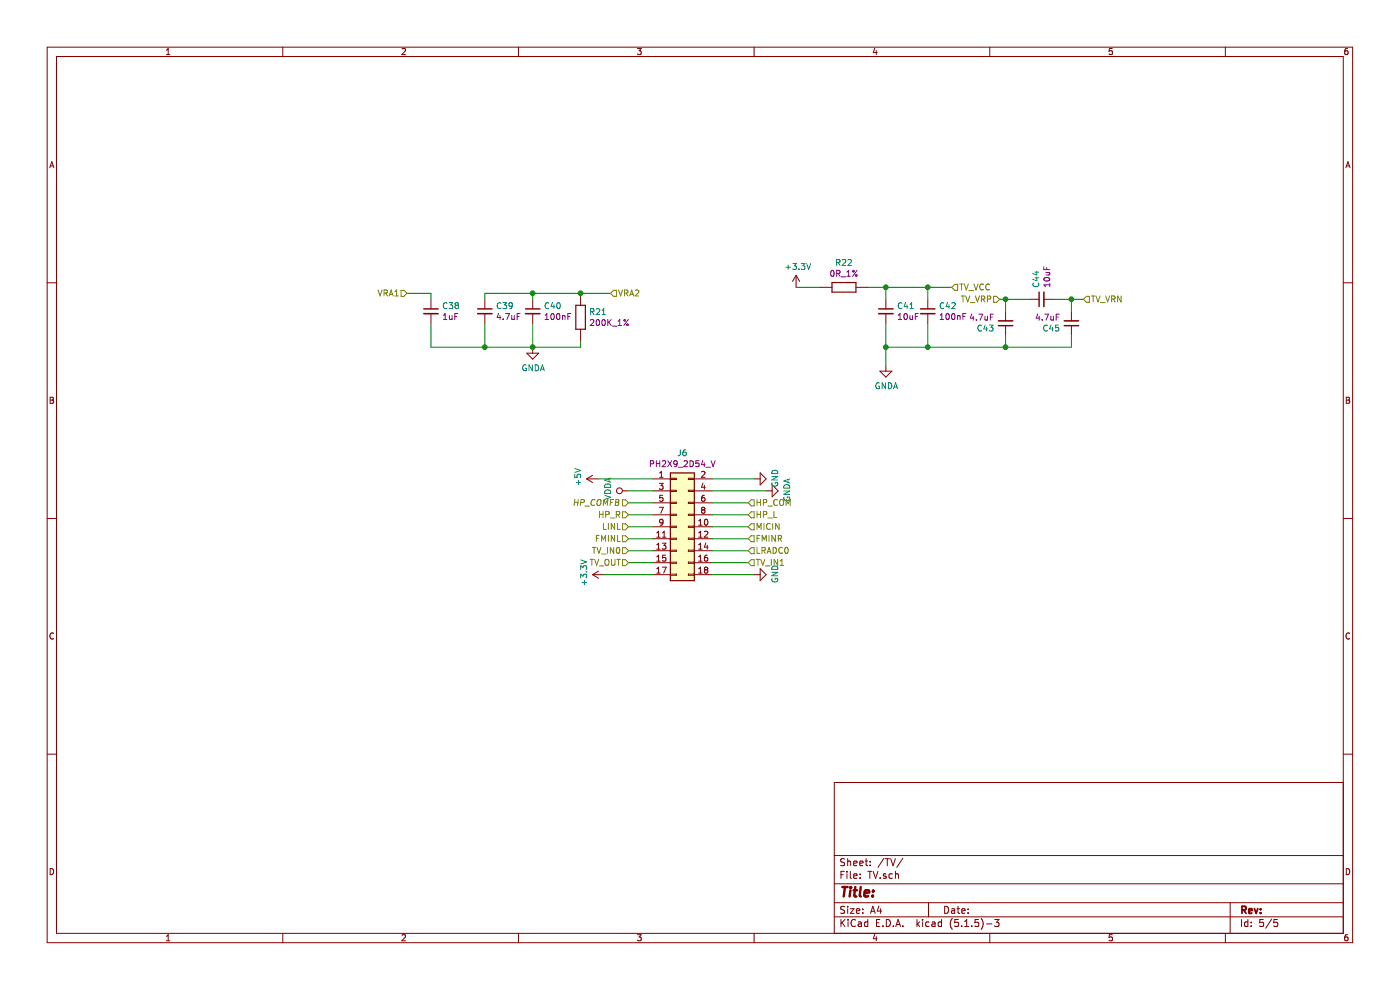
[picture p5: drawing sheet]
EESchema Schematic File Version 4
EELAYER 30 0
EELAYER END
$Descr A4 11693 8268
encoding utf-8
Sheet 5 5
Title ""
Date ""
Rev ""
Comp ""
Comment1 ""
Comment2 ""
Comment3 ""
Comment4 ""
$EndDescr
$Comp
L 0WJQ:03.4003_C0603_4.7uF C?
U 1 1
P 8400 2700
AR Path="/5E3A4A8E/5E6BBBD7" Ref="C?"  Part="1" 
AR Path="/5E5BEA7B/5E6BBBD7" Ref="C43"  Part="1" 
AR Path="/5E6BBBD7" Ref="C43"  Part="1" 
F 0 "C43" H 8492 2746 50  0000 L CNN
F 1 "03.4003_C0603_4.7uF" H 8410 2520 50  0001 L CNN
F 2 "0WJQ:C_0603_WJQ" H 7800 2650 50  0001 C CNN
F 3 "~" H 8400 2700 50  0001 C CNN
F 4 "贴片瓷片电容" H 8400 2600 50  0001 C CNN "分类"
F 5 "03.4003" H 8400 2600 50  0001 C CNN "编码"
F 6 "4.7uF,16V,K,0603,X5R" H 8400 2600 50  0001 C CNN "规格"
F 7 "4.7uF" H 8492 2655 50  0000 L CNN "参数"
	1    8400 2700
	-1   0    0    1   
$EndComp
Wire Wire Line
	8950 2600 8950 2500
Wire Wire Line
	8950 2500 8800 2500
Wire Wire Line
	8400 2600 8400 2500
Wire Wire Line
	8400 2500 8600 2500
Wire Wire Line
	8950 2800 8950 2900
Wire Wire Line
	8950 2900 8400 2900
Wire Wire Line
	8400 2900 8400 2800
$Comp
L 0WJQ:03.4004_C0603_10uF C?
U 1 1
P 7400 2600
AR Path="/5E3A4AC6/5E6BBBF2" Ref="C?"  Part="1" 
AR Path="/5E3A4A8E/5E6BBBF2" Ref="C?"  Part="1" 
AR Path="/5E5BEA7B/5E6BBBF2" Ref="C41"  Part="1" 
AR Path="/5E6BBBF2" Ref="C41"  Part="1" 
F 0 "C41" H 7492 2646 50  0000 L CNN
F 1 "03.4004_C0603_10uF" H 7410 2520 50  0001 L CNN
F 2 "0WJQ:C_0603_WJQ" H 6800 2550 50  0001 C CNN
F 3 "~" H 7400 2600 50  0001 C CNN
F 4 "贴片瓷片电容" H 7400 2600 50  0001 C CNN "分类"
F 5 "03.4004" H 7400 2600 50  0001 C CNN "编码"
F 6 "10uF,16V,K,0603,X5R" H 7400 2600 50  0001 C CNN "规格"
F 7 "10uF" H 7492 2555 50  0000 L CNN "参数"
	1    7400 2600
	1    0    0    -1  
$EndComp
$Comp
L 0WJQ:03.0009_C0402_100nF C?
U 1 1
P 7750 2600
AR Path="/5E3A4AC6/5E6BBBFC" Ref="C?"  Part="1" 
AR Path="/5E3A4A8E/5E6BBBFC" Ref="C?"  Part="1" 
AR Path="/5E5BEA7B/5E6BBBFC" Ref="C42"  Part="1" 
F 0 "C42" H 7842 2646 50  0000 L CNN
F 1 "03.0009_C0402_100nF" H 7760 2420 50  0001 L CNN
F 2 "0WJQ:C_0402_WJQ" H 7800 2550 50  0001 C CNN
F 3 "~" H 7750 2600 50  0001 C CNN
F 4 "贴片瓷片电容" H 7750 2600 50  0001 C CNN "分类"
F 5 "03.0009" H 7750 2500 50  0001 C CNN "编码"
F 6 "100nF,16V,K,0402,X7R" H 7750 2500 50  0001 C CNN "规格"
F 7 "100nF" H 7842 2555 50  0000 L CNN "参数"
	1    7750 2600
	1    0    0    -1  
$EndComp
Wire Wire Line
	7400 3050 7400 2900
Wire Wire Line
	7400 2900 7750 2900
Connection ~ 8400 2900
Wire Wire Line
	7400 2700 7400 2900
Connection ~ 7400 2900
Wire Wire Line
	7750 2700 7750 2900
Connection ~ 7750 2900
Wire Wire Line
	7750 2900 8400 2900
Wire Wire Line
	7400 2500 7400 2400
Wire Wire Line
	7400 2400 7750 2400
Wire Wire Line
	7750 2400 7750 2500
$Comp
L power:+3.3V #PWR?
U 1 1
P 6650 2400
AR Path="/5E3A4A8E/5E6BBC11" Ref="#PWR?"  Part="1" 
AR Path="/5E5BEA7B/5E6BBC11" Ref="#PWR078"  Part="1" 
F 0 "#PWR078" H 6650 2250 50  0001 C CNN
F 1 "+3.3V" H 6665 2573 50  0000 C CNN
F 2 "" H 6650 2400 50  0001 C CNN
F 3 "" H 6650 2400 50  0001 C CNN
	1    6650 2400
	1    0    0    -1  
$EndComp
Wire Wire Line
	7750 2400 7950 2400
Connection ~ 7750 2400
$Comp
L 0WJQ:02.0001_R0402_0R_1% R?
U 1 1
P 7050 2400
AR Path="/5E3A4A8E/5E6BBC1D" Ref="R?"  Part="1" 
AR Path="/5E5BEA7B/5E6BBC1D" Ref="R22"  Part="1" 
F 0 "R22" H 7050 2607 50  0000 C CNN
F 1 "02.0001_R0402_0R_1%" H 6900 2640 50  0001 L BNN
F 2 "0WJQ:R_0402_WJQ" H 6850 2160 50  0001 L BNN
F 3 "" H 6850 2260 50  0001 L BNN
F 4 "贴片电阻" H 7050 2400 50  0001 C CNN "分类"
F 5 "02.0001" H 6850 1760 50  0001 L BNN "编码"
F 6 "贴片电阻, 0R±1%, 0402" H 7000 2590 50  0001 L BNN "规格"
F 7 "0R_1%" H 7050 2516 50  0000 C CNN "参数"
	1    7050 2400
	1    0    0    -1  
$EndComp
Wire Wire Line
	7250 2400 7400 2400
Connection ~ 7400 2400
Wire Wire Line
	6650 2400 6850 2400
Text HLabel 6250 4300 2    50   Input ~ 0
HP_L
Text HLabel 6250 4200 2    50   Input ~ 0
HP_COM
Text HLabel 5250 4300 0    50   Input ~ 0
HP_R
Text HLabel 6250 4400 2    50   Input ~ 0
MICIN
Text HLabel 5250 4400 0    50   Input ~ 0
LINL
Text HLabel 6250 4500 2    50   Input ~ 0
FMINR
Text HLabel 5250 4500 0    50   Input ~ 0
FMINL
Text HLabel 5100 2450 2    50   Input ~ 0
VRA2
Text HLabel 3400 2450 0    50   Input ~ 0
VRA1
Text HLabel 6250 4600 2    50   Input ~ 0
LRADC0
Text HLabel 5250 4600 0    50   Input ~ 0
TV_IN0
Text HLabel 6250 4700 2    50   Input ~ 0
TV_IN1
Text HLabel 8350 2500 0    50   Input ~ 0
TV_VRP
Text HLabel 9050 2500 2    50   Input ~ 0
TV_VRN
Text HLabel 7950 2400 2    50   Input ~ 0
TV_VCC
Text HLabel 5250 4700 0    50   Input ~ 0
TV_OUT
$Comp
L power:+5V #PWR075
U 1 1
P 5000 4000
F 0 "#PWR075" H 5000 3850 50  0001 C CNN
F 1 "+5V" H 5015 4173 50  0000 C CNN
F 2 "" H 5000 4000 50  0001 C CNN
F 3 "" H 5000 4000 50  0001 C CNN
	1    5000 4000
	0    -1   -1   0   
$EndComp
$Comp
L power:VDDA #PWR074
U 1 1
P 5250 4100
F 0 "#PWR074" H 5250 3950 50  0001 C CNN
F 1 "VDDA" H 5267 4273 50  0000 C CNN
F 2 "" H 5250 4100 50  0001 C CNN
F 3 "" H 5250 4100 50  0001 C CNN
	1    5250 4100
	0    -1   -1   0   
$EndComp
$Comp
L power:GND #PWR076
U 1 1
P 6300 4000
F 0 "#PWR076" H 6300 3750 50  0001 C CNN
F 1 "GND" H 6305 3827 50  0000 C CNN
F 2 "" H 6300 4000 50  0001 C CNN
F 3 "" H 6300 4000 50  0001 C CNN
	1    6300 4000
	0    -1   -1   0   
$EndComp
Connection ~ 8950 2500
Wire Wire Line
	8950 2500 9050 2500
Wire Wire Line
	8350 2500 8400 2500
Connection ~ 8400 2500
$Comp
L power:GND #PWR077
U 1 1
P 6300 4800
F 0 "#PWR077" H 6300 4550 50  0001 C CNN
F 1 "GND" H 6305 4627 50  0000 C CNN
F 2 "" H 6300 4800 50  0001 C CNN
F 3 "" H 6300 4800 50  0001 C CNN
	1    6300 4800
	0    -1   -1   0   
$EndComp
$Comp
L power:+3.3V #PWR?
U 1 1
P 5050 4800
AR Path="/5E3A4A8E/5EACDDE3" Ref="#PWR?"  Part="1" 
AR Path="/5E5BEA7B/5EACDDE3" Ref="#PWR073"  Part="1" 
F 0 "#PWR073" H 5050 4650 50  0001 C CNN
F 1 "+3.3V" H 5065 4973 50  0000 C CNN
F 2 "" H 5050 4800 50  0001 C CNN
F 3 "" H 5050 4800 50  0001 C CNN
	1    5050 4800
	0    -1   -1   0   
$EndComp
Text HLabel 5250 4200 0    50   Input Italic 0
HP_COMFB
$Comp
L 0WJQ:03.0001_C0402_1uF C38
U 1 1
P 3600 2600
F 0 "C38" H 3692 2646 50  0000 L CNN
F 1 "03.0001_C0402_1uF" H 3660 2270 50  0001 L CNN
F 2 "0WJQ:C_0402_WJQ" H 3600 2200 50  0001 C CNN
F 3 "~" H 3600 2600 50  0001 C CNN
F 4 "贴片瓷片电容" H 3700 2100 50  0001 C CNN "分类"
F 5 "03.0001" H 3700 2100 50  0001 C CNN "编码"
F 6 "1uF,10V,K,X5R" H 3650 2350 50  0001 C CNN "规格"
F 7 "1uF" H 3692 2555 50  0000 L CNN "参数"
	1    3600 2600
	1    0    0    -1  
$EndComp
$Comp
L 0WJQ:03.4003_C0603_4.7uF C39
U 1 1
P 4050 2600
AR Path="/5EC51247" Ref="C39"  Part="1" 
AR Path="/5E5BEA7B/5EC51247" Ref="C39"  Part="1" 
F 0 "C39" H 4142 2646 50  0000 L CNN
F 1 "03.4003_C0603_4.7uF" H 4060 2420 50  0001 L CNN
F 2 "0WJQ:C_0603_WJQ" H 3450 2550 50  0001 C CNN
F 3 "~" H 4050 2600 50  0001 C CNN
F 4 "贴片瓷片电容" H 4050 2500 50  0001 C CNN "分类"
F 5 "03.4003" H 4050 2500 50  0001 C CNN "编码"
F 6 "4.7uF,16V,K,0603,X5R" H 4050 2500 50  0001 C CNN "规格"
F 7 "4.7uF" H 4142 2555 50  0000 L CNN "参数"
	1    4050 2600
	1    0    0    -1  
$EndComp
$Comp
L 0WJQ:03.0009_C0402_100nF C40
U 1 1
P 4450 2600
F 0 "C40" H 4542 2646 50  0000 L CNN
F 1 "03.0009_C0402_100nF" H 4460 2420 50  0001 L CNN
F 2 "0WJQ:C_0402_WJQ" H 4500 2550 50  0001 C CNN
F 3 "~" H 4450 2600 50  0001 C CNN
F 4 "贴片瓷片电容" H 4450 2600 50  0001 C CNN "分类"
F 5 "03.0009" H 4450 2500 50  0001 C CNN "编码"
F 6 "100nF,16V,K,0402,X7R" H 4450 2500 50  0001 C CNN "规格"
F 7 "100nF" H 4542 2555 50  0000 L CNN "参数"
	1    4450 2600
	1    0    0    -1  
$EndComp
$Comp
L 0WJQ:02.0027_R0402_200K_1% R21
U 1 1
P 4850 2650
F 0 "R21" V 4804 2720 50  0000 L CNN
F 1 "02.0027_R0402_200K_1%" H 4700 2840 50  0001 L BNN
F 2 "0WJQ:R_0402_WJQ" H 4650 2410 50  0001 L BNN
F 3 "" H 4650 2510 50  0001 L BNN
F 4 "贴片电阻" H 4850 2650 50  0001 C CNN "分类"
F 5 "02.0027" H 4650 2010 50  0001 L BNN "编码"
F 6 "贴片电阻, 200K±1%, 0402" H 4800 2740 50  0001 L BNN "规格"
F 7 "200K_1%" V 4895 2720 50  0000 L CNN "参数"
	1    4850 2650
	0    1    1    0   
$EndComp
Wire Wire Line
	3400 2450 3600 2450
Wire Wire Line
	3600 2450 3600 2500
Wire Wire Line
	4050 2500 4050 2450
Wire Wire Line
	4050 2450 4450 2450
Connection ~ 4850 2450
Wire Wire Line
	4850 2450 5100 2450
Wire Wire Line
	4450 2500 4450 2450
Connection ~ 4450 2450
Wire Wire Line
	4450 2450 4850 2450
Wire Wire Line
	3600 2700 3600 2900
Wire Wire Line
	3600 2900 4050 2900
Wire Wire Line
	4850 2900 4850 2850
Wire Wire Line
	4450 2700 4450 2900
Connection ~ 4450 2900
Wire Wire Line
	4450 2900 4850 2900
Wire Wire Line
	4050 2700 4050 2900
Connection ~ 4050 2900
Wire Wire Line
	4050 2900 4450 2900
$Comp
L power:GNDA #PWR?
U 1 1
P 7400 3050
AR Path="/5E3A4A8E/5E6C97D6" Ref="#PWR?"  Part="1" 
AR Path="/5E5BEA7B/5E6C97D6" Ref="#PWR080"  Part="1" 
F 0 "#PWR080" H 7400 2800 50  0001 C CNN
F 1 "GNDA" H 7405 2877 50  0000 C CNN
F 2 "" H 7400 3050 50  0001 C CNN
F 3 "" H 7400 3050 50  0001 C CNN
	1    7400 3050
	1    0    0    -1  
$EndComp
$Comp
L power:GNDA #PWR?
U 1 1
P 4450 2900
AR Path="/5E3A4A8E/5EC5D297" Ref="#PWR?"  Part="1" 
AR Path="/5E5BEA7B/5EC5D297" Ref="#PWR072"  Part="1" 
F 0 "#PWR072" H 4450 2650 50  0001 C CNN
F 1 "GNDA" H 4455 2727 50  0000 C CNN
F 2 "" H 4450 2900 50  0001 C CNN
F 3 "" H 4450 2900 50  0001 C CNN
	1    4450 2900
	1    0    0    -1  
$EndComp
$Comp
L 0WJQ:10.0202_PH2X9_2D54_V J6
U 1 1
P 5650 4400
F 0 "J6" H 5700 5017 50  0000 C CNN
F 1 "10.0202_PH2X9_2D54_V" H 5700 3900 50  0001 C CNN
F 2 "Connector_PinHeader_2.54mm:PinHeader_2x09_P2.54mm_Vertical" H 5650 4400 50  0001 C CNN
F 3 "~" H 5650 4400 50  0001 C CNN
F 4 "排针" H 5650 4400 50  0001 C CNN "分类"
F 5 "10.0202" H 5650 4400 50  0001 C CNN "编码"
F 6 "双排排针，2x9,  2.54, 直插" H 5650 4400 50  0001 C CNN "规格"
F 7 "PH2X9_2D54_V" H 5700 4926 50  0000 C CNN "参数"
	1    5650 4400
	1    0    0    -1  
$EndComp
$Comp
L power:GNDA #PWR?
U 1 1
P 6400 4100
AR Path="/5E3A4A8E/5EB1E59F" Ref="#PWR?"  Part="1" 
AR Path="/5E5BEA7B/5EB1E59F" Ref="#PWR079"  Part="1" 
F 0 "#PWR079" H 6400 3850 50  0001 C CNN
F 1 "GNDA" H 6405 3927 50  0000 C CNN
F 2 "" H 6400 4100 50  0001 C CNN
F 3 "" H 6400 4100 50  0001 C CNN
	1    6400 4100
	0    -1   -1   0   
$EndComp
Wire Wire Line
	5450 4000 5000 4000
Wire Wire Line
	5250 4100 5450 4100
Wire Wire Line
	5250 4200 5450 4200
Wire Wire Line
	5250 4300 5450 4300
Wire Wire Line
	5250 4400 5450 4400
Wire Wire Line
	5250 4500 5450 4500
Wire Wire Line
	5250 4600 5450 4600
Wire Wire Line
	5250 4700 5450 4700
Wire Wire Line
	5050 4800 5450 4800
Wire Wire Line
	5950 4000 6300 4000
Wire Wire Line
	5950 4100 6400 4100
Wire Wire Line
	5950 4200 6250 4200
Wire Wire Line
	5950 4300 6250 4300
Wire Wire Line
	5950 4400 6250 4400
Wire Wire Line
	5950 4500 6250 4500
Wire Wire Line
	5950 4600 6250 4600
Wire Wire Line
	5950 4700 6250 4700
Wire Wire Line
	5950 4800 6300 4800
$Comp
L 0WJQ:03.4003_C0603_4.7uF C?
U 1 1
P 8950 2700
AR Path="/5E3A4A8E/5E6BBBCD" Ref="C?"  Part="1" 
AR Path="/5E5BEA7B/5E6BBBCD" Ref="C45"  Part="1" 
AR Path="/5E6BBBCD" Ref="C45"  Part="1" 
F 0 "C45" H 9042 2746 50  0000 L CNN
F 1 "03.4003_C0603_4.7uF" H 8960 2520 50  0001 L CNN
F 2 "0WJQ:C_0603_WJQ" H 8350 2650 50  0001 C CNN
F 3 "~" H 8950 2700 50  0001 C CNN
F 4 "贴片瓷片电容" H 8950 2600 50  0001 C CNN "分类"
F 5 "03.4003" H 8950 2600 50  0001 C CNN "编码"
F 6 "4.7uF,16V,K,0603,X5R" H 8950 2600 50  0001 C CNN "规格"
F 7 "4.7uF" H 9042 2655 50  0000 L CNN "参数"
	1    8950 2700
	-1   0    0    1   
$EndComp
$Comp
L F1C200S_KIT-rescue:03.0016_C0603_10uF-0WJQ C?
U 1 1
P 8700 2500
AR Path="/5E3A4AC6/5E6BBBE1" Ref="C?"  Part="1" 
AR Path="/5E3A4A8E/5E6BBBE1" Ref="C?"  Part="1" 
AR Path="/5E5BEA7B/5E6BBBE1" Ref="C44"  Part="1" 
AR Path="/5E6BBBE1" Ref="C44"  Part="1" 
F 0 "C44" H 8792 2546 50  0000 L CNN
F 1 "03.0016_C0603_10uF" H 8710 2420 50  0001 L CNN
F 2 "Capacitor_SMD:C_0603_1608Metric" H 8100 2450 50  0001 C CNN
F 3 "~" H 8700 2500 50  0001 C CNN
F 4 "贴片瓷片电容" H 8700 2500 50  0001 C CNN "分类"
F 5 "03.0016" H 8700 2500 50  0001 C CNN "编码"
F 6 "10uF,16V,K,0603,X5R" H 8700 2500 50  0001 C CNN "规格"
F 7 "10uF" H 8792 2455 50  0000 L CNN "参数"
	1    8700 2500
	0    -1   -1   0   
$EndComp
$EndSCHEMATC
